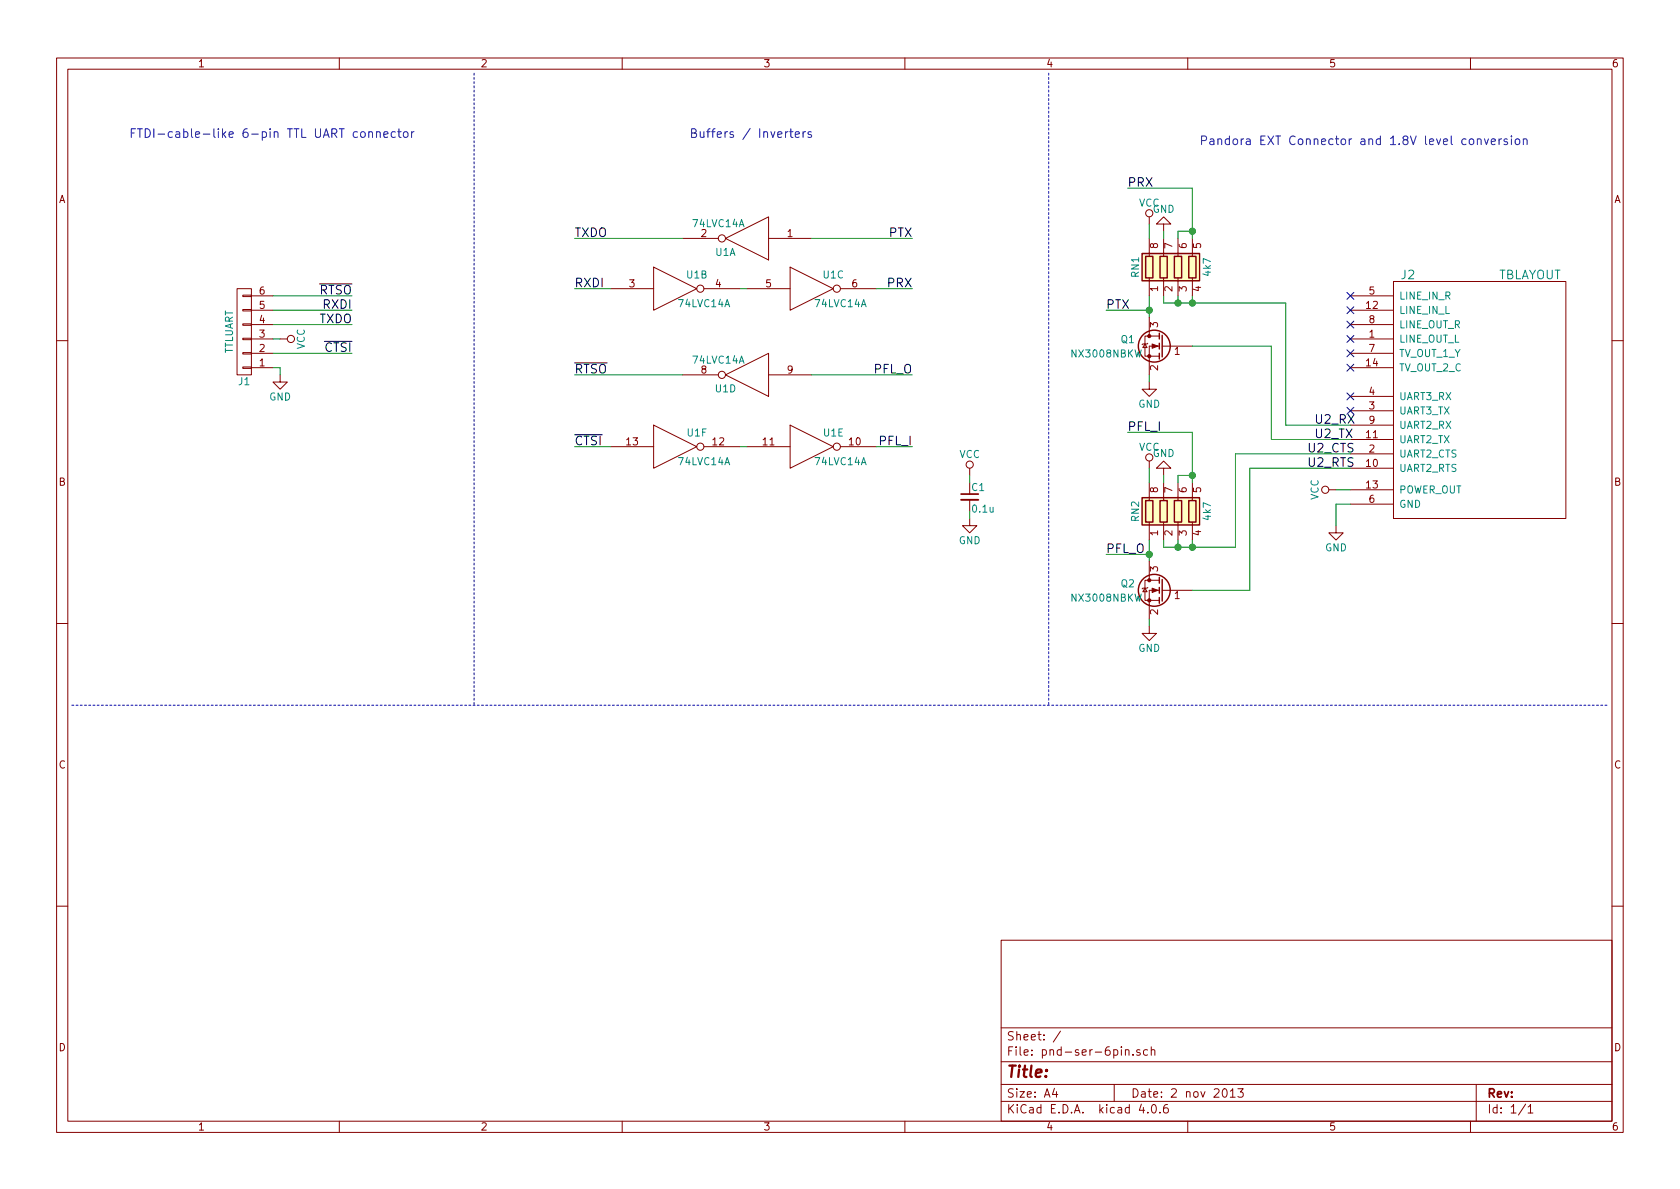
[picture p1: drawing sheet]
EESchema Schematic File Version 2
LIBS:power
LIBS:device
LIBS:transistors
LIBS:conn
LIBS:linear
LIBS:regul
LIBS:74xx
LIBS:cmos4000
LIBS:adc-dac
LIBS:memory
LIBS:xilinx
LIBS:microcontrollers
LIBS:dsp
LIBS:microchip
LIBS:analog_switches
LIBS:motorola
LIBS:texas
LIBS:intel
LIBS:audio
LIBS:interface
LIBS:digital-audio
LIBS:philips
LIBS:display
LIBS:cypress
LIBS:siliconi
LIBS:opto
LIBS:atmel
LIBS:contrib
LIBS:valves
LIBS:tblayout
LIBS:pnd-ser-6pin-cache
EELAYER 25 0
EELAYER END
$Descr A4 11693 8268
encoding utf-8
Sheet 1 1
Title ""
Date "2 nov 2013"
Rev ""
Comp ""
Comment1 ""
Comment2 ""
Comment3 ""
Comment4 ""
$EndDescr
$Comp
L TBLAYOUT J2
U 1 1
P 10300 2650
F 0 "J2" H 9800 3400 60  0000 C CNN
F 1 "TBLAYOUT" H 10650 3400 60  0000 C CNN
F 2 "tblayout:TBLAYOUT-ASTRON" H 10300 2650 60  0001 C CNN
F 3 "" H 10300 2650 60  0000 C CNN
	1    10300 2650
	1    0    0    -1  
$EndComp
$Comp
L GND #PWR01
U 1 1
P 9300 3650
F 0 "#PWR01" H 9300 3400 50  0001 C CNN
F 1 "GND" H 9300 3500 50  0000 C CNN
F 2 "" H 9300 3650 50  0001 C CNN
F 3 "" H 9300 3650 50  0001 C CNN
	1    9300 3650
	1    0    0    -1  
$EndComp
$Comp
L VCC #PWR02
U 1 1
P 9300 3400
F 0 "#PWR02" H 9300 3250 50  0001 C CNN
F 1 "VCC" H 9300 3550 50  0000 C CNN
F 2 "" H 9300 3400 50  0001 C CNN
F 3 "" H 9300 3400 50  0001 C CNN
	1    9300 3400
	0    -1   -1   0   
$EndComp
Wire Wire Line
	9300 3650 9300 3500
Wire Wire Line
	9300 3500 9400 3500
NoConn ~ 9400 2050
NoConn ~ 9400 2150
NoConn ~ 9400 2250
NoConn ~ 9400 2350
NoConn ~ 9400 2450
NoConn ~ 9400 2550
NoConn ~ 9400 2750
NoConn ~ 9400 2850
$Comp
L CONN_01X06 J1
U 1 1
P 1700 2300
F 0 "J1" H 1700 2650 50  0000 C CNN
F 1 "TTLUART" V 1800 2300 50  0000 C CNN
F 2 "Pin_Headers:Pin_Header_Angled_1x06_Pitch2.54mm" H 1700 2300 50  0001 C CNN
F 3 "" H 1700 2300 50  0001 C CNN
	1    1700 2300
	-1   0    0    1   
$EndComp
Wire Wire Line
	7700 2150 8000 2150
Wire Wire Line
	8000 2050 8000 2200
$Comp
L Q_NMOS_GSD Q1
U 1 1
P 8100 2400
F 0 "Q1" H 8400 2450 50  0000 R CNN
F 1 "NX3008NBKW" H 8750 2350 50  0000 R CNN
F 2 "TO_SOT_Packages_SMD:SOT-323_SC-70_Handsoldering" H 8300 2500 50  0001 C CNN
F 3 "" H 8100 2400 50  0000 C CNN
	1    8100 2400
	-1   0    0    -1  
$EndComp
$Comp
L GND #PWR03
U 1 1
P 8000 2650
F 0 "#PWR03" H 8000 2400 50  0001 C CNN
F 1 "GND" H 8000 2500 50  0000 C CNN
F 2 "" H 8000 2650 50  0000 C CNN
F 3 "" H 8000 2650 50  0000 C CNN
	1    8000 2650
	1    0    0    -1  
$EndComp
Wire Wire Line
	8000 2650 8000 2600
Connection ~ 8000 2150
Wire Wire Line
	8300 2400 8850 2400
Text Notes 8350 1000 0    60   ~ 0
Pandora EXT Connector and 1.8V level conversion
$Comp
L VCC #PWR04
U 1 1
P 8000 1550
F 0 "#PWR04" H 8000 1400 50  0001 C CNN
F 1 "VCC" H 8000 1700 50  0000 C CNN
F 2 "" H 8000 1550 50  0001 C CNN
F 3 "" H 8000 1550 50  0001 C CNN
	1    8000 1550
	1    0    0    -1  
$EndComp
$Comp
L R_Pack04 RN1
U 1 1
P 8200 1850
F 0 "RN1" V 7900 1850 50  0000 C CNN
F 1 "4k7" V 8400 1850 50  0000 C CNN
F 2 "Resistors_SMD:R_Array_Convex_4x0603" V 8475 1850 50  0001 C CNN
F 3 "" H 8200 1850 50  0001 C CNN
	1    8200 1850
	1    0    0    -1  
$EndComp
Wire Wire Line
	8000 1550 8000 1650
$Comp
L GND #PWR05
U 1 1
P 8100 1600
F 0 "#PWR05" H 8100 1350 50  0001 C CNN
F 1 "GND" H 8100 1450 50  0000 C CNN
F 2 "" H 8100 1600 50  0000 C CNN
F 3 "" H 8100 1600 50  0000 C CNN
	1    8100 1600
	-1   0    0    1   
$EndComp
Wire Wire Line
	8300 2100 8300 2050
Wire Wire Line
	8100 2100 8950 2100
Wire Wire Line
	8100 1650 8100 1600
Wire Wire Line
	8100 2100 8100 2050
Connection ~ 8300 2100
Wire Wire Line
	8200 2050 8200 2100
Connection ~ 8200 2100
Wire Wire Line
	8200 1650 8200 1600
Wire Wire Line
	8200 1600 8300 1600
Wire Wire Line
	8300 1300 8300 1650
Wire Wire Line
	8300 1300 7850 1300
Connection ~ 8300 1600
Wire Wire Line
	7700 3850 8000 3850
Wire Wire Line
	8000 3750 8000 3900
$Comp
L Q_NMOS_GSD Q2
U 1 1
P 8100 4100
F 0 "Q2" H 8400 4150 50  0000 R CNN
F 1 "NX3008NBKW" H 8750 4050 50  0000 R CNN
F 2 "TO_SOT_Packages_SMD:SOT-323_SC-70_Handsoldering" H 8300 4200 50  0001 C CNN
F 3 "" H 8100 4100 50  0000 C CNN
	1    8100 4100
	-1   0    0    -1  
$EndComp
$Comp
L GND #PWR06
U 1 1
P 8000 4350
F 0 "#PWR06" H 8000 4100 50  0001 C CNN
F 1 "GND" H 8000 4200 50  0000 C CNN
F 2 "" H 8000 4350 50  0000 C CNN
F 3 "" H 8000 4350 50  0000 C CNN
	1    8000 4350
	1    0    0    -1  
$EndComp
Wire Wire Line
	8000 4350 8000 4300
Connection ~ 8000 3850
Wire Wire Line
	8300 4100 8700 4100
$Comp
L VCC #PWR07
U 1 1
P 8000 3250
F 0 "#PWR07" H 8000 3100 50  0001 C CNN
F 1 "VCC" H 8000 3400 50  0000 C CNN
F 2 "" H 8000 3250 50  0001 C CNN
F 3 "" H 8000 3250 50  0001 C CNN
	1    8000 3250
	1    0    0    -1  
$EndComp
$Comp
L R_Pack04 RN2
U 1 1
P 8200 3550
F 0 "RN2" V 7900 3550 50  0000 C CNN
F 1 "4k7" V 8400 3550 50  0000 C CNN
F 2 "Resistors_SMD:R_Array_Convex_4x0603" V 8475 3550 50  0001 C CNN
F 3 "" H 8200 3550 50  0001 C CNN
	1    8200 3550
	1    0    0    -1  
$EndComp
Wire Wire Line
	8000 3250 8000 3350
$Comp
L GND #PWR08
U 1 1
P 8100 3300
F 0 "#PWR08" H 8100 3050 50  0001 C CNN
F 1 "GND" H 8100 3150 50  0000 C CNN
F 2 "" H 8100 3300 50  0000 C CNN
F 3 "" H 8100 3300 50  0000 C CNN
	1    8100 3300
	-1   0    0    1   
$EndComp
Wire Wire Line
	8300 3800 8300 3750
Wire Wire Line
	8100 3800 8600 3800
Wire Wire Line
	8100 3350 8100 3300
Wire Wire Line
	8100 3800 8100 3750
Connection ~ 8300 3800
Wire Wire Line
	8200 3750 8200 3800
Connection ~ 8200 3800
Wire Wire Line
	8200 3350 8200 3300
Wire Wire Line
	8200 3300 8300 3300
Wire Wire Line
	8300 3000 8300 3350
Wire Wire Line
	8300 3000 7850 3000
Connection ~ 8300 3300
$Comp
L 74LS14 U1
U 1 1
P 5200 1650
F 0 "U1" H 5350 1750 50  0000 C CNN
F 1 "74LVC14A" H 5400 1550 50  0000 C CNN
F 2 "Housings_SOIC:SOIC-14_3.9x8.7mm_Pitch1.27mm" H 5200 1650 50  0001 C CNN
F 3 "" H 5200 1650 50  0001 C CNN
	1    5200 1650
	-1   0    0    1   
$EndComp
$Comp
L 74LS14 U1
U 4 1
P 5200 2600
F 0 "U1" H 5350 2700 50  0000 C CNN
F 1 "74LVC14A" H 5400 2500 50  0000 C CNN
F 2 "Housings_SOIC:SOIC-14_3.9x8.7mm_Pitch1.27mm" H 5200 2600 50  0001 C CNN
F 3 "" H 5200 2600 50  0001 C CNN
	4    5200 2600
	-1   0    0    1   
$EndComp
$Comp
L 74LS14 U1
U 2 1
P 4700 2000
F 0 "U1" H 4850 2100 50  0000 C CNN
F 1 "74LVC14A" H 4900 1900 50  0000 C CNN
F 2 "Housings_SOIC:SOIC-14_3.9x8.7mm_Pitch1.27mm" H 4700 2000 50  0001 C CNN
F 3 "" H 4700 2000 50  0001 C CNN
	2    4700 2000
	1    0    0    -1  
$EndComp
$Comp
L 74LS14 U1
U 3 1
P 5650 2000
F 0 "U1" H 5800 2100 50  0000 C CNN
F 1 "74LVC14A" H 5850 1900 50  0000 C CNN
F 2 "Housings_SOIC:SOIC-14_3.9x8.7mm_Pitch1.27mm" H 5650 2000 50  0001 C CNN
F 3 "" H 5650 2000 50  0001 C CNN
	3    5650 2000
	1    0    0    -1  
$EndComp
$Comp
L 74LS14 U1
U 5 1
P 5650 3100
F 0 "U1" H 5800 3200 50  0000 C CNN
F 1 "74LVC14A" H 5850 3000 50  0000 C CNN
F 2 "Housings_SOIC:SOIC-14_3.9x8.7mm_Pitch1.27mm" H 5650 3100 50  0001 C CNN
F 3 "" H 5650 3100 50  0001 C CNN
	5    5650 3100
	1    0    0    -1  
$EndComp
$Comp
L 74LS14 U1
U 6 1
P 4700 3100
F 0 "U1" H 4850 3200 50  0000 C CNN
F 1 "74LVC14A" H 4900 3000 50  0000 C CNN
F 2 "Housings_SOIC:SOIC-14_3.9x8.7mm_Pitch1.27mm" H 4700 3100 50  0001 C CNN
F 3 "" H 4700 3100 50  0001 C CNN
	6    4700 3100
	1    0    0    -1  
$EndComp
Wire Wire Line
	5150 2000 5200 2000
Wire Wire Line
	9400 3050 8850 3050
Wire Wire Line
	8850 3050 8850 2400
Wire Wire Line
	9400 2950 8950 2950
Wire Wire Line
	8950 2950 8950 2100
Wire Wire Line
	9400 3400 9300 3400
Wire Wire Line
	8600 3800 8600 3150
Wire Wire Line
	8600 3150 9400 3150
Wire Wire Line
	8700 4100 8700 3250
Wire Wire Line
	8700 3250 9400 3250
Text Label 7850 1300 0    60   ~ 0
PRX
Text Label 7700 2150 0    60   ~ 0
PTX
Text Label 7850 3000 0    60   ~ 0
PFL_I
Text Label 7700 3850 0    60   ~ 0
PFL_O
Text Label 9150 2950 0    60   ~ 0
U2_RX
Text Label 9150 3050 0    60   ~ 0
U2_TX
Text Label 9100 3150 0    60   ~ 0
U2_CTS
Text Label 9100 3250 0    60   ~ 0
U2_RTS
Text Label 6350 3100 2    60   ~ 0
PFL_I
Text Label 6350 2600 2    60   ~ 0
PFL_O
Text Label 6350 1650 2    60   ~ 0
PTX
Text Label 6350 2000 2    60   ~ 0
PRX
Wire Wire Line
	5650 1650 6350 1650
Wire Wire Line
	6350 2000 6100 2000
Wire Wire Line
	6350 2600 5650 2600
Wire Wire Line
	6350 3100 6100 3100
$Comp
L GND #PWR09
U 1 1
P 1950 2600
F 0 "#PWR09" H 1950 2350 50  0001 C CNN
F 1 "GND" H 1950 2450 50  0000 C CNN
F 2 "" H 1950 2600 50  0001 C CNN
F 3 "" H 1950 2600 50  0001 C CNN
	1    1950 2600
	1    0    0    -1  
$EndComp
Wire Wire Line
	1900 2550 1950 2550
Wire Wire Line
	1950 2550 1950 2600
Text Label 2450 2450 2    60   ~ 0
~CTSI
$Comp
L VCC #PWR010
U 1 1
P 1950 2350
F 0 "#PWR010" H 1950 2200 50  0001 C CNN
F 1 "VCC" H 1950 2500 50  0000 C CNN
F 2 "" H 1950 2350 50  0001 C CNN
F 3 "" H 1950 2350 50  0001 C CNN
	1    1950 2350
	0    1    1    0   
$EndComp
Wire Wire Line
	1950 2350 1900 2350
Text Label 4000 3100 0    60   ~ 0
~CTSI
Wire Wire Line
	4750 2600 4000 2600
Wire Wire Line
	4000 3100 4250 3100
Text Label 2450 2050 2    60   ~ 0
~RTSO
Wire Wire Line
	2450 2450 1900 2450
Wire Wire Line
	2450 2050 1900 2050
Text Label 4000 2600 0    60   ~ 0
~RTSO
Text Label 2450 2250 2    60   ~ 0
TXDO
Text Label 2450 2150 2    60   ~ 0
RXDI
Wire Wire Line
	2450 2250 1900 2250
Wire Wire Line
	2450 2150 1900 2150
Text Label 4000 1650 0    60   ~ 0
TXDO
Text Label 4000 2000 0    60   ~ 0
RXDI
Wire Wire Line
	4250 2000 4000 2000
Wire Wire Line
	4000 1650 4750 1650
$Comp
L VCC #PWR011
U 1 1
P 6750 3300
F 0 "#PWR011" H 6750 3150 50  0001 C CNN
F 1 "VCC" H 6750 3450 50  0000 C CNN
F 2 "" H 6750 3300 50  0001 C CNN
F 3 "" H 6750 3300 50  0001 C CNN
	1    6750 3300
	1    0    0    -1  
$EndComp
$Comp
L GND #PWR012
U 1 1
P 6750 3600
F 0 "#PWR012" H 6750 3350 50  0001 C CNN
F 1 "GND" H 6750 3450 50  0000 C CNN
F 2 "" H 6750 3600 50  0001 C CNN
F 3 "" H 6750 3600 50  0001 C CNN
	1    6750 3600
	1    0    0    -1  
$EndComp
$Comp
L C_Small C1
U 1 1
P 6750 3450
F 0 "C1" H 6760 3520 50  0000 L CNN
F 1 "0.1u" H 6760 3370 50  0000 L CNN
F 2 "Capacitors_SMD:C_0603_HandSoldering" H 6750 3450 50  0001 C CNN
F 3 "" H 6750 3450 50  0001 C CNN
	1    6750 3450
	1    0    0    -1  
$EndComp
Wire Wire Line
	6750 3600 6750 3550
Wire Wire Line
	6750 3350 6750 3300
Wire Wire Line
	5200 3100 5150 3100
Text Notes 4800 950  0    60   ~ 0
Buffers / Inverters
Wire Notes Line
	500  4900 11200 4900
Wire Notes Line
	7300 500  7300 4900
Wire Notes Line
	3300 500  3300 4900
Text Notes 900  950  0    60   ~ 0
FTDI-cable-like 6-pin TTL UART connector
$EndSCHEMATC
